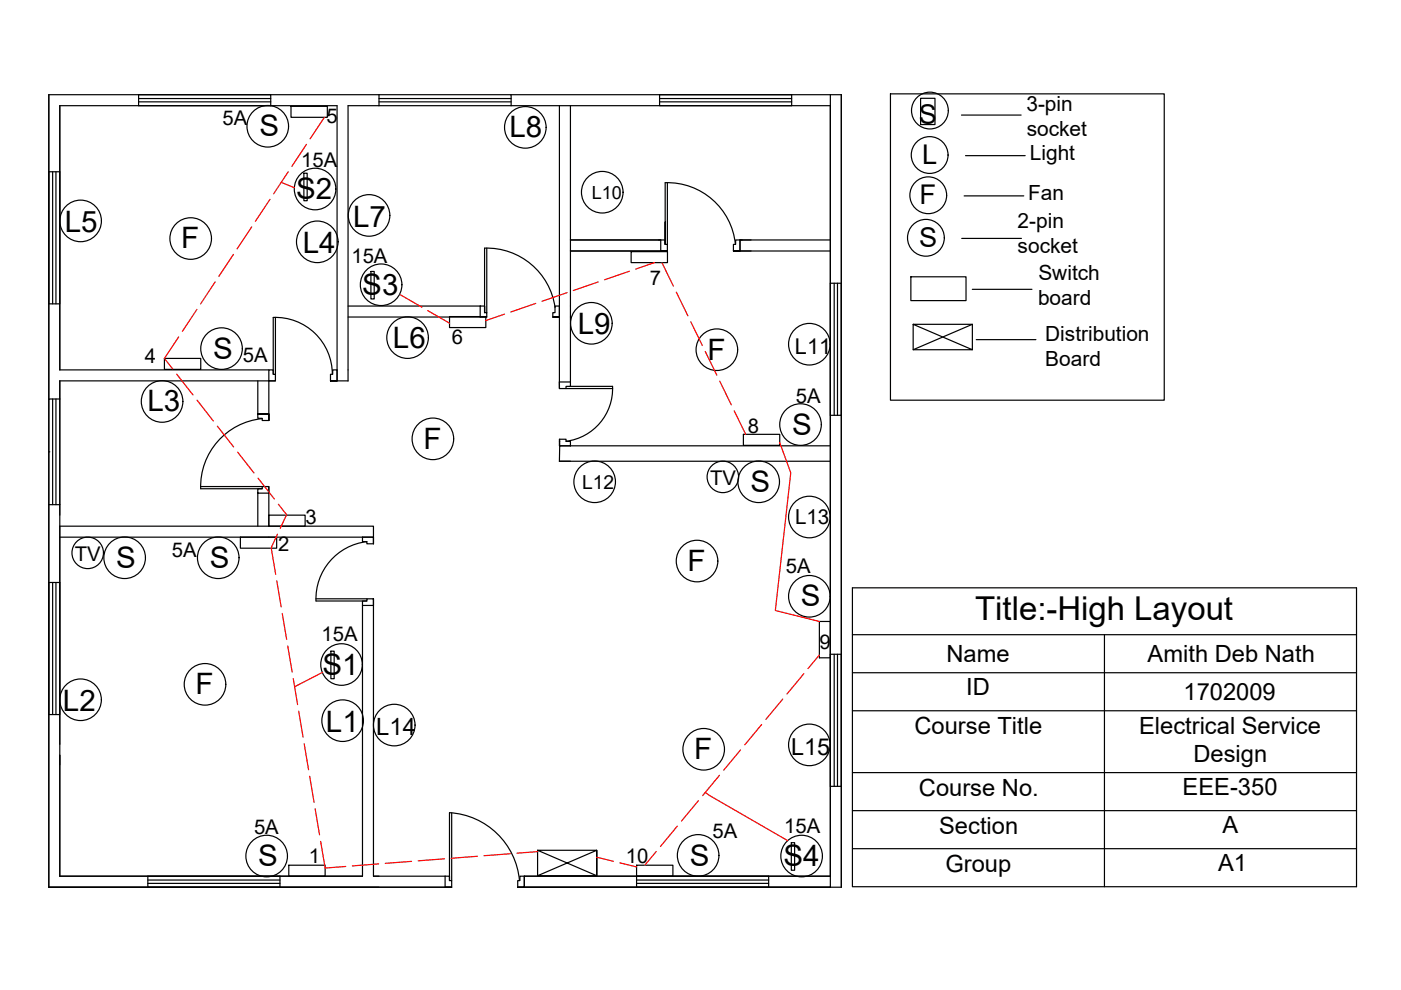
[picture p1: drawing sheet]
<svg xmlns="http://www.w3.org/2000/svg" width="297mm" height="210mm" viewBox="0 0 297 210" stroke-linecap="round" stroke-linejoin="round" font-family="sans-serif">
<!-- layer: 0 -->
<g fill="none" stroke="#000" stroke-width=".25">
<path d="M188.8 19.9h58v65h-58zM10.3 36.4h2.4v28h-2.4M11.2 36.4v28M11.9 36.4v28M29.4 22.4v-2.3h28v2.3M29.4 20.9h28M29.4 21.6h28M61.7 22.5h7.7v2.4h-7.7zM80.4 20.1h-70.1v168h85.5h-1.4h1.4v-1.4h-.5v-.9h-.9M80.4 20.1h28v2.3M80.4 20.9h28M80.4 21.6h28"/>
<path d="M80.4 20.1v2.3M108.4 20.1h70v168h-67.2M118.6 22.4v58.6h2.3M120.9 22.4v58.6M139.8 20.1v2.3h28v-2.3M139.8 20.9h28M139.8 21.6h28M141.5 38.7v13.1M176.1 20.1v168h-66.3v-1.4h.4v-.9h1M195.2 20.8h3v5.6h-3zM203.9 24.4h12.6M204.7 33h12.7"/>
<path d="M103.2 52.6v13.7M120.9 50.9h19.2v2.3h-19.2M133.8 53.4h7.7v2.3h-7.7zM139.6 50.9h1.4v.9h.5v1.4h-1.4h1.4M141 47.1v4.7v-13.1a14.5 14.5 0 0 1 14.9 13.1M156.9 50.9v2.3h-1.4h1.4M156.9 50.9h19.2M156.9 53.2h19.2M156.9 50.9v2.3M157.4 50.9h-1.4v.9h-.5v1.4M193.1 58.7h11.7v5h-11.7zM203.9 50.5h12.7"/>
<path d="M204.4 41.5h12.7M34.9 76h7.7v2.3h-7.7zM57 78.4h.9v1h.5v1.4h-1.4zM57 78.4h-44.3v-56h58.8v58.4M58.4 67.3v12.1M70.5 79.4a12.1 12.1 0 0 0-12.6-12.1v12.1M73.8 64.9h28M73.8 67.2h29.4M95.3 67.1h7.7v2.4h-7.7zM101.8 64.9h.9v1.4h.5v.9h-1.4zM117.2 67.2v-.9h.5v-1.4h.9v2.3h-1.4h1.4M117.7 65.2a14.6 14.6 0 0 0-15-12.6v13.7"/>
<path d="M176.1 60.1h2.3v28h-2.3M176.9 60.1v28M177.6 60.1v28M206.1 61.3h12.7M207 72h12.6M10.3 95.8h.1M11.2 84.6v22.4M11.9 84.6v22.4M12.7 84.6h-2.4v22.4h2.4M12.7 80.8v77M12.7 80.8h45.7M12.7 80.8v28.4"/>
<path d="M54.7 80.8v7.9h.9v.5h1.4v-1.4h-2.3h2.3v1.4v-8.4M55.6 88.8a14.5 14.5 0 0 0-13.1 14.8h13.1M70.1 80.8v-1.4h.4v-1h1v2.4h-1.4h3.7v-58.4h102.3v163.4h-64.9M118.6 93.1h1.4v.5h.9v.9h-2.3zM118.7 93.1v1.4M118.7 93.6h-.1M120 82.4h9.9M120.9 94.5h-2.2l-.1 3.3h57.5M120.9 81v.9h-.9v.5h-1.4v-1.4v1.4M120.9 81.9h9a11.3 11.3 0 0 1-9.9 11.7M120.9 94.5h55.2M157.6 92.1h7.7v2.3h-7.7z"/>
<path d="M12.7 113.9h66.5M42.5 103.2h13.1M51 113.9h7.7v2.3h-7.7zM54.7 103.6h.9v-.4h1.4v1.4h-2.3zM54.7 104.6v7M57 111.6h22.2v2.3M57 111.6h-44.3v74.2h64.2v-57.4h2.3v57.4h15.2M57 109.2h7.7v2.4h-7.7zM57 103.2v8.4M77.8 114.8a12.2 12.2 0 0 0-10.8 12.6h10.8M79.2 113.9v1.4v-1.4h-2.3v.9h.9v.5h1.4M10.3 123.5h2.4v28h-2.4"/>
<path d="M11.2 123.5v28M11.9 123.5v28M67 127h10.8M79.2 127v1.4v-1.4h-1.4v.4h-.9v1M173.7 131.8h2.4v7.7h-2.4zM176.1 138.7h2.3v28h-2.3M176.9 138.7v28M177.6 138.7v28M180.7 124.6h106.9v63.4h-106.9zM180.7 134.6h106.9M234.2 134.6v53.4M180.7 142.6h106.9"/>
<path d="M180.7 150.7h106.9M95.8 172.3v14.4M180.7 163.8h106.9M180.7 171.9h106.9M180.7 179.9h106.9M31.3 185.8v2.3h28.1v-2.3M31.3 187.3h28.1M31.3 186.6h28.1M61.2 183.4h7.7v2.4h-7.7zM94.4 185.8v2.3M95.3 186.7v-14.4a15.8 15.8 0 0 1 14.8 14.4M111.2 185.8v2.3h-1.4h1.4"/>
<path d="M111.2 185.8v2.3M135 185.8v2.3h28v-2.3M135 183.4h7.7v2.4h-7.7zM135 187.3h28M135 186.6h28"/>
<circle cx="197.1" cy="32.9" r="3.9"/>
<circle cx="197.2" cy="23.4" r="3.9"/>
<circle cx="196.3" cy="50.4" r="3.9"/>
<circle cx="196.8" cy="41.4" r="3.9"/>
<circle cx="18.6" cy="117.2" r="3.3"/>
<circle cx="153.3" cy="101.1" r="3.3"/>
</g>
<!-- layer: FF -->
<g fill="none" stroke="#000" stroke-width=".25">
<path d="M64.4 36.7h.7v5.9h-.7zM78.6 57.6h.7v5.8h-.7zM193.6 68.8v5.4h12.6v-5.4h-12.6l12.6 5.4M206.2 68.8l-12.6 5.4M70.2 138.1h.7v5.8h-.7zM167.8 178.7h.7v5.8h-.7zM114 180.3v5.4h12.5v-5.4h-12.5l12.5 5.4v-5.4l-12.5 5.4"/>
<circle cx="56.8" cy="26.8" r="4.4"/>
<circle cx="111.4" cy="27" r="4.4"/>
<circle cx="17.1" cy="46.8" r="4.4"/>
<circle cx="40.4" cy="50.6" r="4.4"/>
<circle cx="66.8" cy="40.1" r="4.4"/>
<circle cx="67.3" cy="51.3" r="4.4"/>
<circle cx="78.2" cy="45.7" r="4.4"/>
<circle cx="127.7" cy="40.8" r="4.4"/>
<circle cx="47" cy="73.9" r="4.4"/>
<circle cx="80.8" cy="60.4" r="4.4"/>
<circle cx="86.4" cy="71.6" r="4.4"/>
<circle cx="125.4" cy="68.5" r="4.4"/>
<circle cx="152" cy="74.1" r="4.4"/>
<circle cx="171.6" cy="73" r="4.4"/>
<circle cx="34.4" cy="85.1" r="4.4"/>
<circle cx="91.8" cy="93" r="4.4"/>
<circle cx="169.7" cy="90" r="4.4"/>
<circle cx="26.4" cy="118.3" r="4.4"/>
<circle cx="46.3" cy="118.3" r="4.4"/>
<circle cx="126.1" cy="102.1" r="4.4"/>
<circle cx="147.8" cy="119" r="4.4"/>
<circle cx="160.9" cy="102.1" r="4.4"/>
<circle cx="171.6" cy="109.6" r="4.4"/>
<circle cx="171.6" cy="126.4" r="4.4"/>
<circle cx="17.1" cy="148.4" r="4.4"/>
<circle cx="43.5" cy="145.1" r="4.4"/>
<circle cx="72.4" cy="140.9" r="4.4"/>
<circle cx="72.6" cy="152.8" r="4.4"/>
<circle cx="83.6" cy="153.7" r="4.4"/>
<circle cx="149.2" cy="158.9" r="4.4"/>
<circle cx="171.6" cy="157.9" r="4.4"/>
<circle cx="56.5" cy="181.5" r="4.4"/>
<circle cx="148" cy="181.4" r="4.4"/>
<circle cx="170" cy="181.5" r="4.4"/>
</g>
<!-- layer: HIGH LOAD -->
<g fill="none" stroke="#f00" stroke-width=".25">
<path d="M59.6 38.7l2.8 1.1M61.1 36.4l-3.1 4.7M65 30.6l-3.1 4.7M68.8 24.9l-3 4.5M45.6 59.8l-3.1 4.6M49.5 53.9l-3.1 4.7M53.4 48.1l-3.1 4.7M57.2 42.3l-3.1 4.6M126.8 59.8l-5.3 1.8M133.5 57.5l-5.3 1.8M138.8 55.7l-4 1.3M140.3 55.7l2.5 5"/>
<path d="M37.5 79.3l3.4 4.4M37.9 71.4l-3 4.6 1.7 2.2M41.7 65.6l-3 4.7M84.8 62.5l4.6 2.6M90.7 65.8l4.6 2.7M107 66.6l-4 1.4M113.6 64.3l-5.3 1.8M120.2 62.1l-5.3 1.8M143.4 61.9l2.4 5.1M146.5 68.2l2.4 5.1M149.5 74.5l2.5 5M41.8 84.8l3.4 4.5"/>
<path d="M46.1 90.4l3.4 4.4M50.4 95.9l3.4 4.4M152.6 80.8l2.5 5M155.7 87.1l2.4 5M165.3 93.8l2.4 6.5-3.3 29.1 9.3 2.4M54.7 101.4l3.5 4.4M58.8 113.3l-1.3 2.8 .9 5.7M59 106.9l1.8 2.2-1.4 2.9M58.7 123.2l.9 5.5M59.8 130.1l1 5.5M61 137l.9 5.5M173.7 138.9l-2.4 2.9"/>
<path d="M62.2 143.9l.9 5.5M63.3 150.8l1 5.5M64.5 157.7l.9 5.5M68.3 142.6l-5.8 3M157 159l-3.6 4.3M161.5 153.6l-3.6 4.3M166 148.2l-3.6 4.3M170.4 142.8l-3.5 4.3M65.7 164.6l.9 5.5M66.8 171.5l1 5.5M68 178.4l.9 5.6 4.4-.3M143.6 175.2l-3.6 4.3"/>
<path d="M148.1 169.8l-3.6 4.3M149.5 168l.9 .6 16.6 9.6M152.5 164.4l-3.5 4.3M80.3 183.2l-5.6 .4M87.3 182.6l-5.6 .5M94.3 182.1l-5.6 .4M101.2 181.6l-5.6 .4M108.2 181l-5.6 .4M114 180.6l-4.4 .3M126.5 181.8l3.6 .8M131.4 182.9l3.6 .9M139.1 180.5l-2.4 2.9"/>
</g>
<text font-size="7" x="206.8" y="131.4">Title:-High Layout</text>
<g font-size="6.3">
<text x="55" y="28.9">S</text>
<text x="108" y="29.1">L8</text>
<text x="62.8" y="42.2">S2</text>
<text x="13.7" y="49.2">L5</text>
<text x="38.4" y="52.7">F</text>
<text x="64.2" y="53.6">L4</text>
<text x="74.9" y="48.2">L7</text>
<text x="76.8" y="62.6">S3</text>
<text x="122.5" y="70.8">L9</text>
<text x="45.2" y="76.1">S</text>
<text x="83.3" y="73.9">L6</text>
<text x="150" y="76.2">F</text>
<text x="31.2" y="87.1">L3</text>
<text x="89.8" y="95.1">F</text>
<text x="168" y="92.2">S</text>
<text x="159.1" y="104.3">S</text>
<text x="24.7" y="120.4">S</text>
<text x="44.5" y="120.4">S</text>
<text x="145.8" y="121.1">F</text>
<text x="169.8" y="128.6">S</text>
<text x="68.4" y="143.1">S1</text>
<text x="41.5" y="147.2">F</text>
<text x="13.4" y="150.7">L2</text>
<text x="69.1" y="155.2">L1</text>
<text x="147.2" y="161">F</text>
<text x="54.8" y="183.7">S</text>
<text x="146.2" y="183.5">S</text>
<text x="166.1" y="183.7">S4</text>
</g>
<g font-size="5.8">
<text x="194.8" y="26.2">S</text>
<text x="195.5" y="34.8">L</text>
<text x="194.9" y="43.3">F</text>
<text x="194.9" y="52.4">S</text>
</g>
<g font-size="5">
<text x="200.7" y="140.4">Name</text>
<text x="243.3" y="140.4">Amith Deb Nath</text>
<text x="204.8" y="147.4">ID</text>
<text x="250.9" y="148.4">1702009</text>
<text x="79.8" y="155.9">L14</text>
<text x="193.9" y="155.6">Course Title</text>
<text x="241.5" y="155.6">Electrical Service</text>
<text x="253" y="161.6">Design</text>
<text x="194.8" y="168.7">Course No.</text>
<text x="250.7" y="168.6">EEE-350</text>
<text x="199.1" y="176.7">Section</text>
<text x="259.2" y="176.7">A</text>
<text x="200.4" y="184.8">Group</text>
<text x="258.3" y="184.8">A1</text>
</g>
<text font-size="4.9" x="167.7" y="160.1">L15</text>
<text font-size="4.6" x="168.5" y="75">L11</text>
<g font-size="4.4">
<text x="217.6" y="23.5">3-pin</text>
<text x="217.7" y="28.8">socket</text>
<text x="218.3" y="34">Light</text>
<text x="218" y="42.5">Fan</text>
<text x="215.8" y="48.4">2-pin</text>
<text x="215.8" y="53.7">socket</text>
<text x="220.2" y="59.3">Switch</text>
<text x="220.1" y="64.6">board</text>
<text x="221.6" y="72.3">Distribution</text>
<text x="221.6" y="77.6">Board</text>
<text x="168.6" y="111.1">L13</text>
</g>
<g font-size="4.3">
<text x="47.2" y="26.5">5A</text>
<text x="69.2" y="26">5</text>
<text x="63.9" y="35.5">15A</text>
<text x="74.5" y="55.7">15A</text>
<text x="137.8" y="60.4">7</text>
<text x="30.7" y="76.9">4</text>
<text x="51.5" y="76.7">5A</text>
<text x="95.8" y="73">6</text>
<text x="168.8" y="85.5">5A</text>
<text x="158.5" y="91.8">8</text>
<text x="150.5" y="102.8">TV</text>
<text x="64.8" y="111">3</text>
<text x="15.9" y="118.9">TV</text>
<text x="36.4" y="118.1">5A</text>
<text x="58.9" y="116.8">2</text>
<text x="166.6" y="121.4">5A</text>
<text x="68.2" y="136">15A</text>
<text x="173.7" y="137.7">9</text>
<text x="53.9" y="176.9">5A</text>
<text x="151.1" y="177.6">5A</text>
<text x="166.3" y="176.6">15A</text>
<text x="65.5" y="182.9">1</text>
<text x="132.7" y="183.1">10</text>
</g>
<text font-size="4.1" x="123.4" y="103.6">L12</text>
<text font-size="3.8" x="125.5" y="42.2">L10</text>
</svg>
